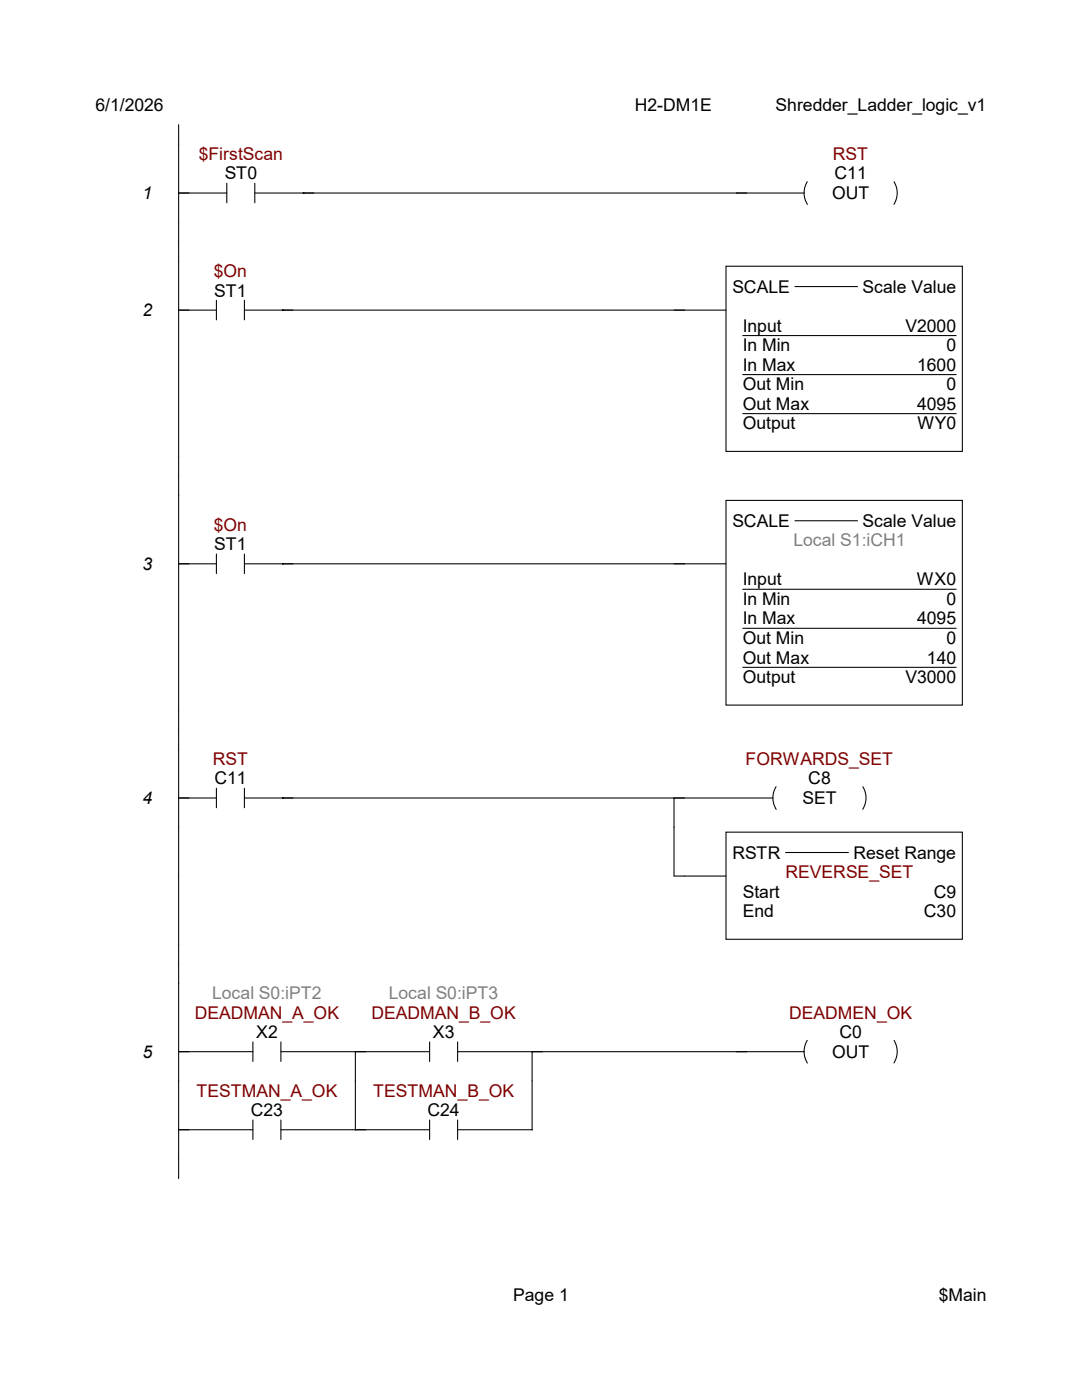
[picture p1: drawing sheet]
<svg xmlns="http://www.w3.org/2000/svg" width="216mm" height="279mm" viewBox="0 0 216 279" stroke-linecap="round" stroke-linejoin="round" font-family="sans-serif">
<g fill="none" stroke="#000" stroke-width=".21">
<path d="M35.6 24.9v210.3M35.6 38.5h9.7M45.3 36.6v3.9M50.8 38.5h109.7M50.8 36.6v3.9M60.5 38.5h.1M161.1 36.3a4.3 4.3 0 0 0 0 4.5M178.4 36.3a4.3 4.3 0 0 1 0 4.5M43.2 59.9v3.9M48.8 59.9v3.9M144.9 53.1h47.1v37h-47.1zM158.6 57.2h12.5"/>
<path d="M35.6 61.9h7.6M48.8 61.9h96.1M56.4 61.9h.1M148.2 67h42.6M148.2 74.8h42.6M144.9 99.9h47.1v40.8h-47.1zM148.2 82.5h42.6M35.6 112.5h7.6M43.2 110.6v3.9M48.8 110.6v3.9M48.8 112.5h96.1M56.4 112.5h.1"/>
<path d="M148.2 117.6h42.6M158.6 103.9h12.5M148.2 125.4h42.6M148.2 133.2h42.6M35.6 159.3h7.6M43.2 157.3v3.9M48.8 157.3v3.9M48.8 159.3h105.5M56.4 159.3h.1M134.5 159.3v15.5h10.4M154.9 157a4.3 4.3 0 0 0 0 4.5M172.2 157a4.3 4.3 0 0 1 0 4.5"/>
<path d="M144.9 166.1h47.1v21.4h-47.1zM156.8 170.1h12.5M35.6 209.9h14.9M50.5 207.9v3.9M56 209.9h29.7M56 207.9v3.9M70.9 209.9v15.6M85.7 207.9v3.9M91.3 209.9h69.2M91.3 207.9v3.9M106.2 209.9h.1M106.2 209.9v15.6"/>
<path d="M161.1 207.6a4.3 4.3 0 0 0 0 4.6M178.4 207.6a4.3 4.3 0 0 1 0 4.5M35.6 225.5h14.9M50.5 223.5v3.9M56 223.5v3.9M56 225.5h29.7M85.7 223.5v3.9M91.3 223.5v3.9M91.3 225.5h14.9"/>
</g>
<g fill="#fff">
<path d="M102.4 256.5h11.1v3.8h-11.1z"/>
<path d="M187.3 256.5h9.5v3.8h-9.5z"/>
</g>
<g font-size="3.5">
<text x="19" y="22.2">6/1/2026</text>
<text x="126.7" y="22.2">H2-DM1E</text>
<text x="154.8" y="22.2">Shredder_Ladder_logic_v1</text>
<text x="44.8" y="35.8">ST0</text>
<text x="166.5" y="35.8">C11</text>
<text x="28.4" y="39.7">1</text>
<text x="166" y="39.7">OUT</text>
<text x="42.8" y="59.2">ST1</text>
<text x="146.1" y="58.4">SCALE</text>
<text x="172.1" y="58.4">Scale Value</text>
<text x="28.4" y="63.1">2</text>
<text x="148.2" y="66.2">Input</text>
<text x="148.2" y="70.1">In Min</text>
<text x="180.7" y="66.2">V2000</text>
<text x="188.8" y="70.1">0</text>
<text x="148.2" y="74">In Max</text>
<text x="148.2" y="77.9">Out Min</text>
<text x="183" y="74">1600</text>
<text x="188.8" y="77.9">0</text>
<text x="148.2" y="81.8">Out Max</text>
<text x="183" y="81.8">4095</text>
<text x="148.2" y="85.7">Output</text>
<text x="183" y="85.7">WY0</text>
<text x="146.1" y="105.2">SCALE</text>
<text x="172.1" y="105.2">Scale Value</text>
<text x="28.4" y="113.7">3</text>
<text x="42.8" y="109.8">ST1</text>
<text x="148.2" y="116.8">Input</text>
<text x="183" y="116.8">WX0</text>
<text x="148.2" y="120.7">In Min</text>
<text x="148.2" y="124.6">In Max</text>
<text x="183" y="124.6">4095</text>
<text x="188.8" y="120.7">0</text>
<text x="148.2" y="128.5">Out Min</text>
<text x="188.8" y="128.5">0</text>
<text x="148.2" y="132.4">Out Max</text>
<text x="148.2" y="136.3">Output</text>
<text x="180.7" y="136.3">V3000</text>
<text x="185" y="132.4">140</text>
<text x="28.4" y="160.4">4</text>
<text x="42.8" y="156.5">C11</text>
<text x="160.1" y="160.4">SET</text>
<text x="161.3" y="156.5">C8</text>
<text x="146.1" y="171.4">RSTR</text>
<text x="170.3" y="171.4">Reset Range</text>
<text x="148.2" y="179.2">Start</text>
<text x="186.3" y="179.2">C9</text>
<text x="148.2" y="183">End</text>
<text x="184.4" y="183">C30</text>
<text x="51.1" y="207.2">X2</text>
<text x="86.4" y="207.2">X3</text>
<text x="167.5" y="207.2">C0</text>
<text x="28.4" y="211.1">5</text>
<text x="166" y="211.1">OUT</text>
<text x="50" y="222.8">C23</text>
<text x="85.3" y="222.8">C24</text>
<text x="102.4" y="259.6">Page 1</text>
<text x="187.3" y="259.6">$Main</text>
</g>
<g font-size="3.5" fill="#800000">
<text x="39.7" y="31.9">$FirstScan</text>
<text x="166.2" y="31.9">RST</text>
<text x="42.7" y="55.3">$On</text>
<text x="42.7" y="105.9">$On</text>
<text x="42.5" y="152.7">RST</text>
<text x="148.8" y="152.7">FORWARDS_SET</text>
<text x="156.8" y="175.3">REVERSE_SET</text>
<text x="38.9" y="203.3">DEADMAN_A_OK</text>
<text x="74.1" y="203.3">DEADMAN_B_OK</text>
<text x="157.5" y="203.3">DEADMEN_OK</text>
<text x="39.2" y="218.9">TESTMAN_A_OK</text>
<text x="74.5" y="218.9">TESTMAN_B_OK</text>
</g>
<g font-size="3.5" fill="#808080">
<text x="158.3" y="109.1">Local S1:iCH1</text>
<text x="42.3" y="199.4">Local S0:iPT2</text>
<text x="77.6" y="199.4">Local S0:iPT3</text>
</g>
</svg>
